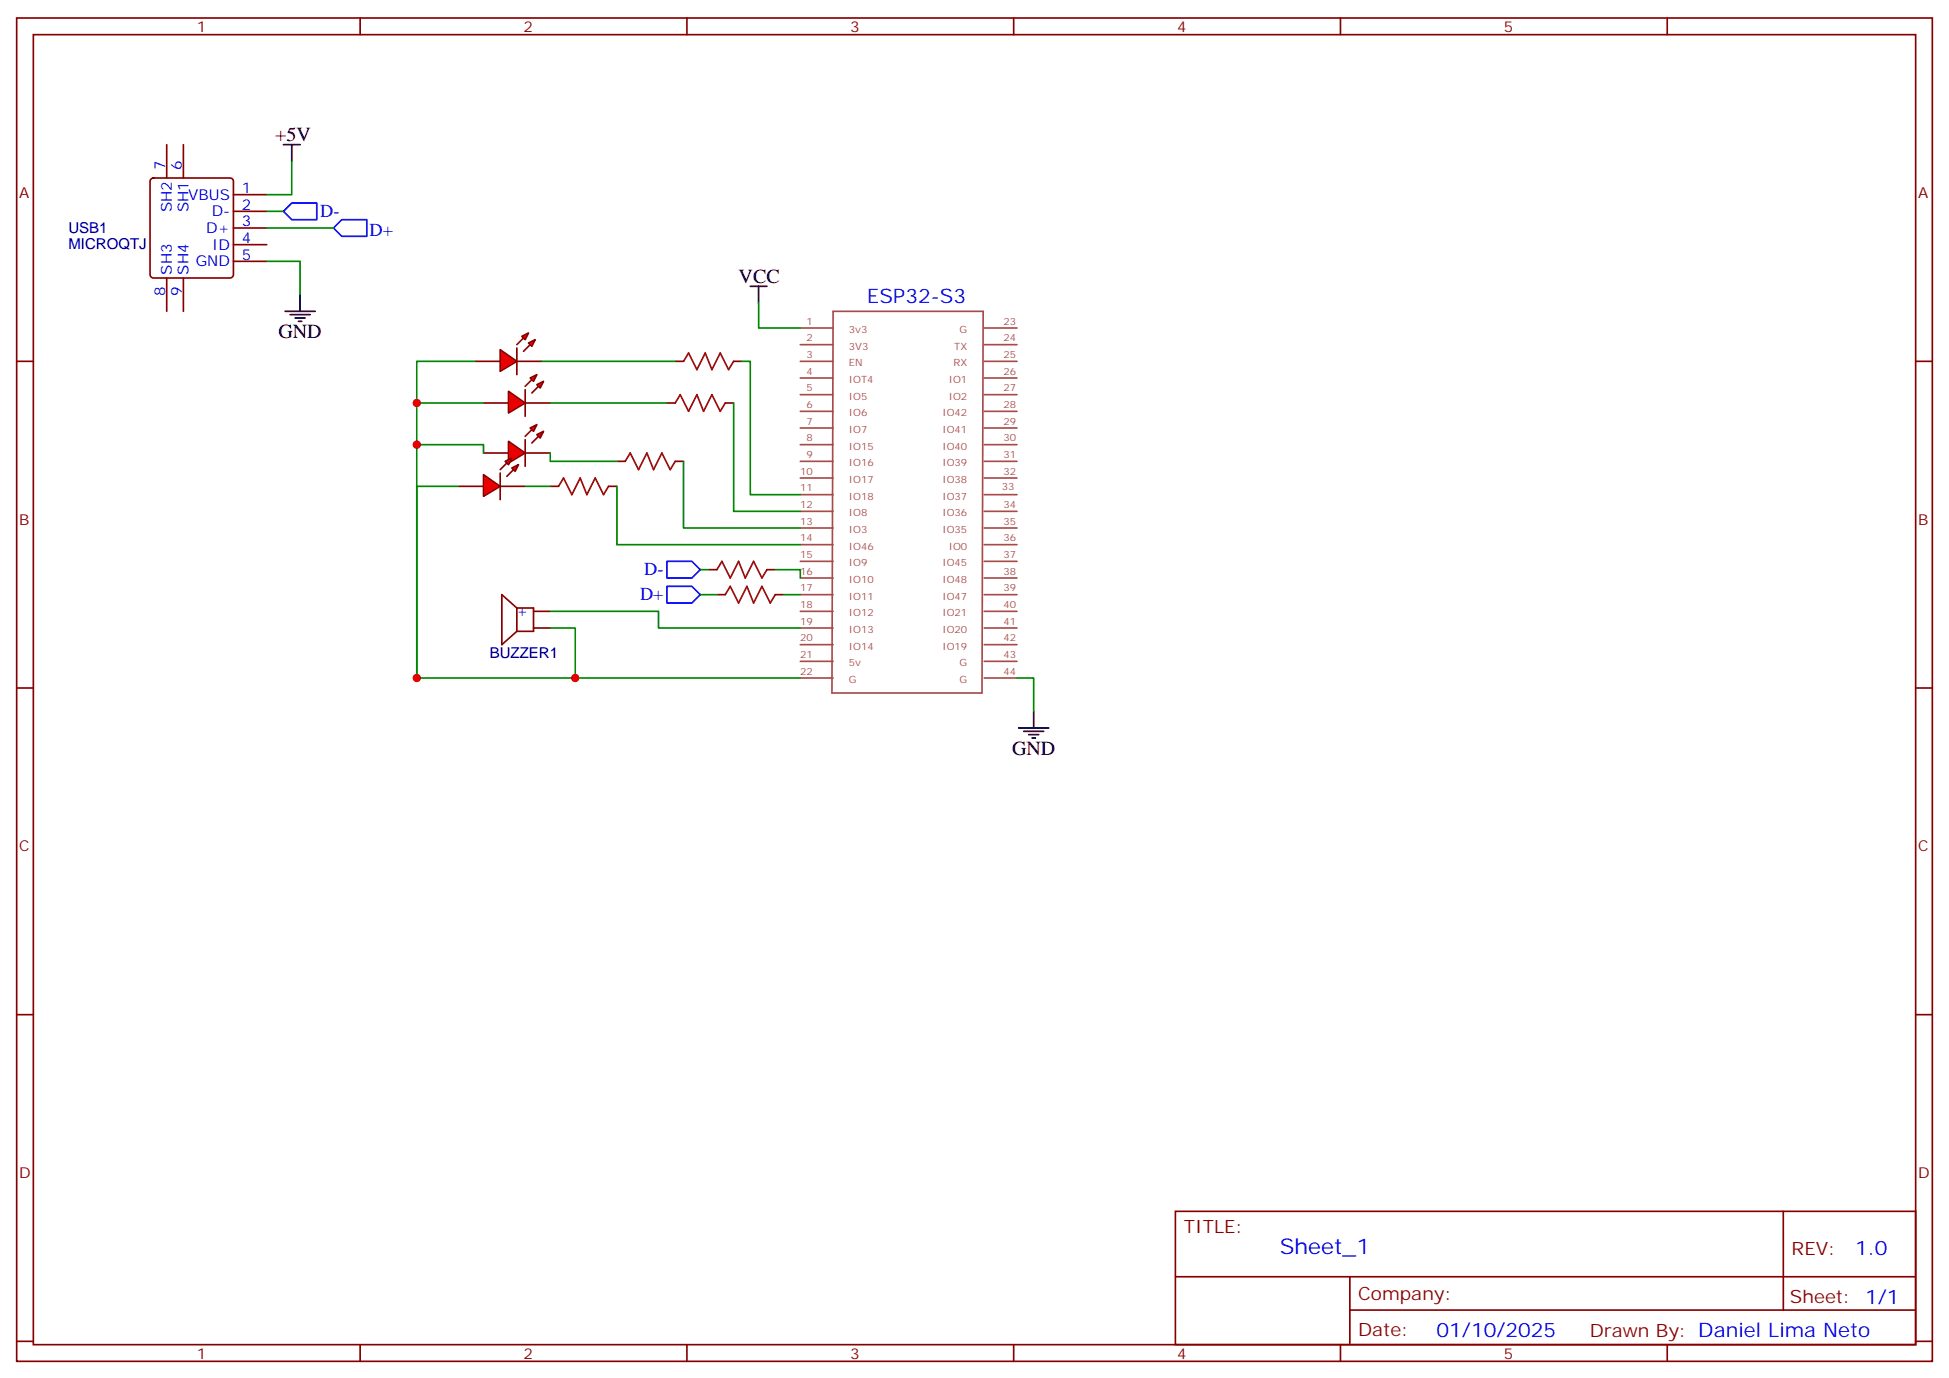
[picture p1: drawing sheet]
<svg xmlns="http://www.w3.org/2000/svg" width="412mm" height="292mm" viewBox="0 0 412 292" stroke-linecap="round" stroke-linejoin="round" font-family="sans-serif">
<g fill="none" stroke="#870000" stroke-width=".35">
<path d="M3.5 3.8h405.4v284.3h-405.4zM7.1 7.3h398.2v277.3h-398.2zM76.2 3.8v3.5M145.3 3.8v3.5M214.5 3.8v3.5M283.6 3.8v3.5M352.8 3.8v3.5M3.5 76.5h3.6M405.3 76.5h3.6M151.7 125.9h1.8M164 125.9h1.8M3.5 145.6h3.6"/>
<path d="M405.3 145.6h3.6M3.5 214.8h3.6M405.3 214.8h3.6M248.7 256.4h156.6v28.2h-156.6zM377.3 256.4v20.9M248.7 270.2h156.5M285.6 277.3h119.6M285.6 270.2v14.2M3.5 283.9h3.6M76.2 284.6v3.5M145.3 284.6v3.5M214.5 284.6v3.5"/>
<path d="M283.6 284.6v3.5M352.8 284.6v3.5M405.3 283.9h3.6"/>
</g>
<g fill="none" stroke="#a64a4a" stroke-width=".35">
<path d="M169.3 76.5h7M169.3 73h7M169.3 69.4h7M176.3 65.9h31.7l-.2 80.8h-31.8zM208.3 76.5h6.9M208.3 73h6.9M208.3 69.4h6.9M169.3 97.6h7M169.3 94.1h7M169.3 90.6h7M169.3 87.1h7M169.3 83.5h7"/>
<path d="M169.3 80h7M208.3 97.6h6.9M208.3 94.1h6.9M208.3 90.6h6.9M208.3 87.1h6.9M208.3 83.5h6.9M208.3 80h6.9M169.3 118.8h7M169.3 115.3h7M169.3 111.8h7M169.3 108.2h7M169.3 104.7h7"/>
<path d="M169.3 101.2h7M208.3 118.8h6.9M208.3 115.3h6.9M208.3 111.8h6.9M208.3 108.2h6.9M208.3 104.7h6.9M208.3 101.2h6.9M169.3 140h7M169.3 136.5h7M169.3 132.9h7M169.3 129.4h7M169.3 125.9h7"/>
<path d="M169.3 122.3h7M208.3 140h6.9M208.3 136.5h6.9M208.3 132.9h6.9M208.3 129.4h6.9M208.3 125.9h6.9M208.3 122.3h6.9M169.3 143.5h7M208.3 143.5h6.9"/>
</g>
<path d="M158.7 60.6h3.6M160.5 60.6v3.5M215.5 154.1h6.4M216.6 154.8h4.2M217.7 155.5h2.1M218.4 156.2h.7M218.7 150.6v3.5" fill="none" stroke="#000" stroke-width=".35"/>
<path d="M160.5 64.1v5.3h8.8M215.2 143.5h3.5v7.1" fill="none" stroke="#008700" stroke-width=".35"/>
<path d="M153.5 125.9l1-1.8 1.8 3.5 1.7-3.5 1.5 3.5 1.7-3.5 1.8 3.5 1-1.7" fill="none" stroke="#a10000" stroke-width=".35"/>
<g fill="#f00" stroke="#870000" stroke-width=".35">
<path d="M107.6 82.8l3.5 2.5-3.5 2.1z"/>
<path d="M111.1 82.5v5.6z"/>
</g>
<g fill="#870000" stroke="#870000" stroke-width=".35">
<path d="M111.1 81.8l1.4-1.4z"/>
<path d="M113.9 81.8l-1.4 1.4z"/>
</g>
<g fill="#f00" stroke="#870000" stroke-width=".35">
<path d="M112.2 80l1.4-.7-.7 1.4z"/>
<path d="M113.6 81.4l1.4-.7-.7 1.4z"/>
</g>
<path d="M102.3 85.3h5.3M111.1 85.3h5.3" fill="none" stroke="#870000" stroke-width=".35"/>
<g fill="#f00" stroke="#870000" stroke-width=".35">
<path d="M105.8 74l3.6 2.5-3.6 2.1z"/>
<path d="M109.4 73.7v5.6z"/>
</g>
<g fill="#870000" stroke="#870000" stroke-width=".35">
<path d="M110.8 71.5l-1.4 1.5z"/>
<path d="M110.8 74.4l1.4-1.4z"/>
</g>
<g fill="#f00" stroke="#870000" stroke-width=".35">
<path d="M110.4 71.2l1.4-.7-.7 1.4z"/>
<path d="M111.8 72.6l1.4-.7-.7 1.4z"/>
</g>
<g fill="none" stroke="#870000" stroke-width=".35">
<path d="M32 37.9l.5-.2h16.2a.71 .71 0 0 1 .7 .7v19.7a.76 .76 0 0 1-.7 .7h-16.2a.76 .76 0 0 1-.8-.7v-19.7zM35.3 30.6v7.1M38.8 30.6v7.1M35.3 58.8v7.1M38.8 58.8v7.1M49.4 41.2h7M49.4 44.7h7M49.4 48.3h7M49.4 51.8h7M49.4 55.3h7M100.5 76.5h5.3M109.4 76.5h5.3"/>
<path d="M142.9 76.5h1.7M155.2 76.5h1.8M130.5 97.6h1.8M141.1 85.3h1.8M142.9 97.6h1.7M153.5 85.3h1.7M116.4 102.9h1.8M128.8 102.9h1.7M149.9 120.6h1.8M162.3 120.6h1.7"/>
</g>
<path d="M60 44.7l1.7-1.7h5.3v3.5h-5.3zM70.6 48.3l1.7-1.8h5.3v3.5h-5.3zM141.1 118.8h5.3l1.8 1.8-1.8 1.7h-5.3zM141.1 124.1h5.3l1.8 1.8-1.8 1.7h-5.3z" fill="none" stroke="#00f" stroke-width=".35"/>
<path d="M60 30.6h3.5M61.7 30.6v3.5M60.3 65.9h6.4M61.4 66.6h4.2M62.4 67.3h2.2M63.1 68h.8M63.5 62.4v3.5" fill="none" stroke="#000" stroke-width=".35"/>
<path d="M61.7 34.1v7.1h-5.3M56.4 55.3h7.1v7.1M56.4 48.3h14.2M56.4 44.7h3.6M114.7 76.5h28.2M116.4 85.3h24.7M148.2 125.9h3.5M148.2 120.6h1.7" fill="none" stroke="#008700" stroke-width=".35"/>
<path d="M144.6 76.5l1.1-1.8 1.8 3.5 1.7-3.5 1.4 3.5 1.8-3.5 1.8 3.5 1-1.7M132.3 97.6l1-1.7 1.8 3.5 1.8-3.5 1.4 3.5 1.8-3.5 1.7 3.5 1.1-1.8M142.9 85.3l1-1.8 1.8 3.6 1.8-3.6 1.4 3.6 1.7-3.6 1.8 3.6 1.1-1.8M118.2 102.9l1-1.7 1.8 3.5 1.8-3.5 1.4 3.5 1.7-3.5 1.8 3.5 1.1-1.8M151.7 120.6l1.1-1.8 1.7 3.5 1.8-3.5 1.4 3.5 1.8-3.5 1.7 3.5 1.1-1.7" fill="none" stroke="#a10000" stroke-width=".35"/>
<g fill="#f00" stroke="#870000" stroke-width=".35">
<path d="M107.6 93.4l3.5 2.5-3.5 2.1z"/>
<path d="M111.1 93.1v5.6z"/>
</g>
<g fill="#870000" stroke="#870000" stroke-width=".35">
<path d="M111.1 92.4l1.4-1.5z"/>
<path d="M112.5 93.8l1.4-1.4z"/>
</g>
<g fill="#f00" stroke="#870000" stroke-width=".35">
<path d="M112.2 90.6l1.4-.7-.7 1.4z"/>
<path d="M113.6 92l1.4-.7-.7 1.4z"/>
</g>
<path d="M102.3 95.9h5.3M111.1 95.9h5.3" fill="none" stroke="#870000" stroke-width=".35"/>
<g fill="#f00" stroke="#870000" stroke-width=".35">
<path d="M102.3 100.5l3.5 2.4-3.5 2.2z"/>
<path d="M105.8 100.1v5.7z"/>
</g>
<g fill="#870000" stroke="#870000" stroke-width=".35">
<path d="M105.8 99.4l1.4-1.4z"/>
<path d="M107.2 100.8l1.5-1.4z"/>
</g>
<g fill="#f00" stroke="#870000" stroke-width=".35">
<path d="M106.9 97.6l1.4-.7-.7 1.5z"/>
<path d="M108.3 99.1l1.4-.7-.7 1.4z"/>
</g>
<path d="M97 102.9h5.3M105.8 102.9h5.3M109.4 128.7h3.5v4.9h-3.5M109.4 128.7v4.9M109.4 128.7l-3.2-2.8v10.6l3.2-2.9M112.9 132.9h3.5M112.9 129.4h3.5" fill="none" stroke="#870000" stroke-width=".35"/>
<g fill="none" stroke="#008700" stroke-width=".35">
<path d="M100.5 76.5h-12.3v8.8M157 76.5h1.7v28.2h10.6M102.3 95.9v-1.8h-14.1v49.4M102.3 85.3h-14.1v8.8M116.4 95.9v1.7h14.1M144.6 97.6v14.2h24.7M155.2 85.3v22.9h14.1M97 102.9h-8.8v40.6h81.1M111.1 102.9h5.3M130.5 102.9v12.4h38.8M116.4 129.4h22.9v3.5h30M116.4 132.9h5.3v10.6"/>
<path d="M164 120.6h5.3v1.7M165.8 125.9h3.5"/>
</g>
<g fill="#c00">
<circle cx="88.2" cy="143.5" r=".88"/>
<circle cx="88.2" cy="94.1" r=".88"/>
<circle cx="88.2" cy="85.3" r=".88"/>
<circle cx="121.7" cy="143.5" r=".88"/>
</g>
<text font-size="4.6" fill="#00f" x="270.8" y="265.4">Sheet_1</text>
<g font-size="4.2">
<text x="58.2" y="29.9">+5V</text>
<text x="156.3" y="59.9">VCC</text>
<text x="58.9" y="71.5">GND</text>
<text x="214.1" y="159.7">GND</text>
</g>
<g font-size="4.2" fill="#00f">
<text x="183.4" y="64.1">ESP32-S3</text>
<text x="392.5" y="265.7">1.0</text>
<text x="304" y="283">01/10/2025</text>
</g>
<g font-size="3.9" fill="#00f">
<text x="67.7" y="45.9">D-</text>
<text x="78.2" y="49.9">D+</text>
<text x="136.3" y="121.8">D-</text>
<text x="135.4" y="127.1">D+</text>
</g>
<g font-size="3.9" fill="#800">
<text x="250.5" y="261">TITLE:</text>
<text x="379.1" y="265.7">REV:</text>
<text x="287.4" y="275.2">Company:</text>
<text x="378.7" y="275.8">Sheet: 1/1</text>
<text x="287.4" y="282.9">Date:</text>
<text x="336.4" y="282.9">Drawn By: Daniel Lima Neto</text>
</g>
<g font-size="3.2" fill="#800">
<text x="41.6" y="6.8">1</text>
<text x="110.8" y="6.8">2</text>
<text x="179.9" y="6.8">3</text>
<text x="249.1" y="6.8">4</text>
<text x="318.2" y="6.8">5</text>
<text x="4.1" y="41.9">A</text>
<text x="405.9" y="41.9">A</text>
<text x="4.1" y="111.1">B</text>
<text x="405.9" y="111.1">B</text>
<text x="4.1" y="180.2">C</text>
<text x="405.9" y="180.2">C</text>
<text x="4.1" y="249.3">D</text>
<text x="405.9" y="249.3">D</text>
<text x="41.6" y="287.6">1</text>
<text x="110.8" y="287.6">2</text>
<text x="179.9" y="287.6">3</text>
<text x="249.1" y="287.6">4</text>
<text x="318.2" y="287.6">5</text>
</g>
<g font-size="3.2" fill="#00f">
<text x="34.9" y="35.9" transform="rotate(-90 34.9 35.9)">7</text>
<text x="38.5" y="35.9" transform="rotate(-90 38.5 35.9)">6</text>
<text x="51.2" y="40.9">1</text>
<text x="36.3" y="45" transform="rotate(-90 36.3 45)">SH2</text>
<text x="39.8" y="42.3">VBUS</text>
<text x="39.9" y="45" transform="rotate(-90 39.9 45)">SH1</text>
<text x="44.8" y="45.8">D-</text>
<text x="51.2" y="44.4">2</text>
<text x="51.2" y="47.9">3</text>
<text x="43.6" y="49.3">D+</text>
<text x="44.9" y="52.8">ID</text>
<text x="51.2" y="51.4">4</text>
<text x="36.3" y="58.1" transform="rotate(-90 36.3 58.1)">SH3</text>
<text x="39.9" y="58.1" transform="rotate(-90 39.9 58.1)">SH4</text>
<text x="41.4" y="56.4">GND</text>
<text x="51.2" y="55">5</text>
<text x="34.9" y="62.6" transform="rotate(-90 34.9 62.6)">8</text>
<text x="38.5" y="62.6" transform="rotate(-90 38.5 62.6)">9</text>
<text x="109.2" y="130.5">+</text>
</g>
<g font-size="3.2" fill="#000080">
<text x="14.5" y="52.6">MICROQTJ</text>
<text x="14.5" y="49.4">USB1</text>
<text x="103.6" y="139.4">BUZZER1</text>
</g>
<g font-size="2.1" fill="#a54b4b">
<text x="170.7" y="68.7">1</text>
<text x="179.6" y="70.5">3v3</text>
<text x="203" y="70.5">G</text>
<text x="212.3" y="68.7">23</text>
<text x="170.7" y="75.8">3</text>
<text x="170.7" y="72.3">2</text>
<text x="179.6" y="77.5">EN</text>
<text x="179.6" y="74">3V3</text>
<text x="201.7" y="77.5">RX</text>
<text x="201.9" y="74">TX</text>
<text x="212.3" y="75.8">25</text>
<text x="212.3" y="72.3">24</text>
<text x="170.7" y="82.8">5</text>
<text x="170.7" y="79.3">4</text>
<text x="179.6" y="81.1">IOT4</text>
<text x="200.8" y="81.1">IO1</text>
<text x="212.3" y="82.8">27</text>
<text x="212.3" y="79.3">26</text>
<text x="170.7" y="89.9">7</text>
<text x="170.7" y="86.4">6</text>
<text x="179.6" y="88.1">IO6</text>
<text x="179.6" y="84.6">IO5</text>
<text x="199.4" y="88.1">IO42</text>
<text x="200.8" y="84.6">IO2</text>
<text x="212.3" y="89.9">29</text>
<text x="212.3" y="86.4">28</text>
<text x="170.7" y="93.4">8</text>
<text x="179.6" y="95.2">IO15</text>
<text x="179.6" y="91.6">IO7</text>
<text x="199.4" y="95.2">IO40</text>
<text x="199.4" y="91.6">IO41</text>
<text x="212.3" y="93.4">30</text>
<text x="169.3" y="100.5">10</text>
<text x="170.7" y="97">9</text>
<text x="179.6" y="98.7">IO16</text>
<text x="199.4" y="98.7">IO39</text>
<text x="212.3" y="100.5">32</text>
<text x="212.3" y="97">31</text>
<text x="169.3" y="107.5">12</text>
<text x="169.3" y="104">11</text>
<text x="179.6" y="105.7">IO18</text>
<text x="179.6" y="102.2">IO17</text>
<text x="199.4" y="105.7">IO37</text>
<text x="199.4" y="102.2">IO38</text>
<text x="212" y="103.7">33</text>
<text x="212.3" y="107.5">34</text>
<text x="169.3" y="111.1">13</text>
<text x="179.6" y="112.8">IO3</text>
<text x="179.6" y="109.3">IO8</text>
<text x="199.4" y="112.8">IO35</text>
<text x="199.4" y="109.3">IO36</text>
<text x="212.3" y="111.1">35</text>
<text x="169.3" y="118.1">15</text>
<text x="169.3" y="114.6">14</text>
<text x="179.6" y="119.9">IO9</text>
<text x="179.6" y="116.3">IO46</text>
<text x="199.4" y="119.9">IO45</text>
<text x="200.8" y="116.3">IO0</text>
<text x="212.3" y="118.1">37</text>
<text x="212.3" y="114.6">36</text>
<text x="169.3" y="125.2">17</text>
<text x="169.3" y="121.6">16</text>
<text x="179.6" y="123.4">IO10</text>
<text x="199.4" y="123.4">IO48</text>
<text x="212.3" y="125.2">39</text>
<text x="212.3" y="121.6">38</text>
<text x="169.3" y="128.7">18</text>
<text x="179.6" y="130.4">IO12</text>
<text x="179.6" y="126.9">IO11</text>
<text x="199.4" y="130.4">IO21</text>
<text x="199.4" y="126.9">IO47</text>
<text x="212.3" y="128.7">40</text>
<text x="169.3" y="135.8">20</text>
<text x="169.3" y="132.2">19</text>
<text x="179.6" y="137.5">IO14</text>
<text x="179.6" y="134">IO13</text>
<text x="199.4" y="137.5">IO19</text>
<text x="199.4" y="134">IO20</text>
<text x="212.3" y="135.8">42</text>
<text x="212.3" y="132.2">41</text>
<text x="169.3" y="142.8">22</text>
<text x="169.3" y="139.3">21</text>
<text x="179.6" y="141">5v</text>
<text x="203" y="141">G</text>
<text x="212.3" y="142.8">44</text>
<text x="212.3" y="139.3">43</text>
<text x="179.6" y="144.6">G</text>
<text x="203" y="144.6">G</text>
</g>
</svg>
